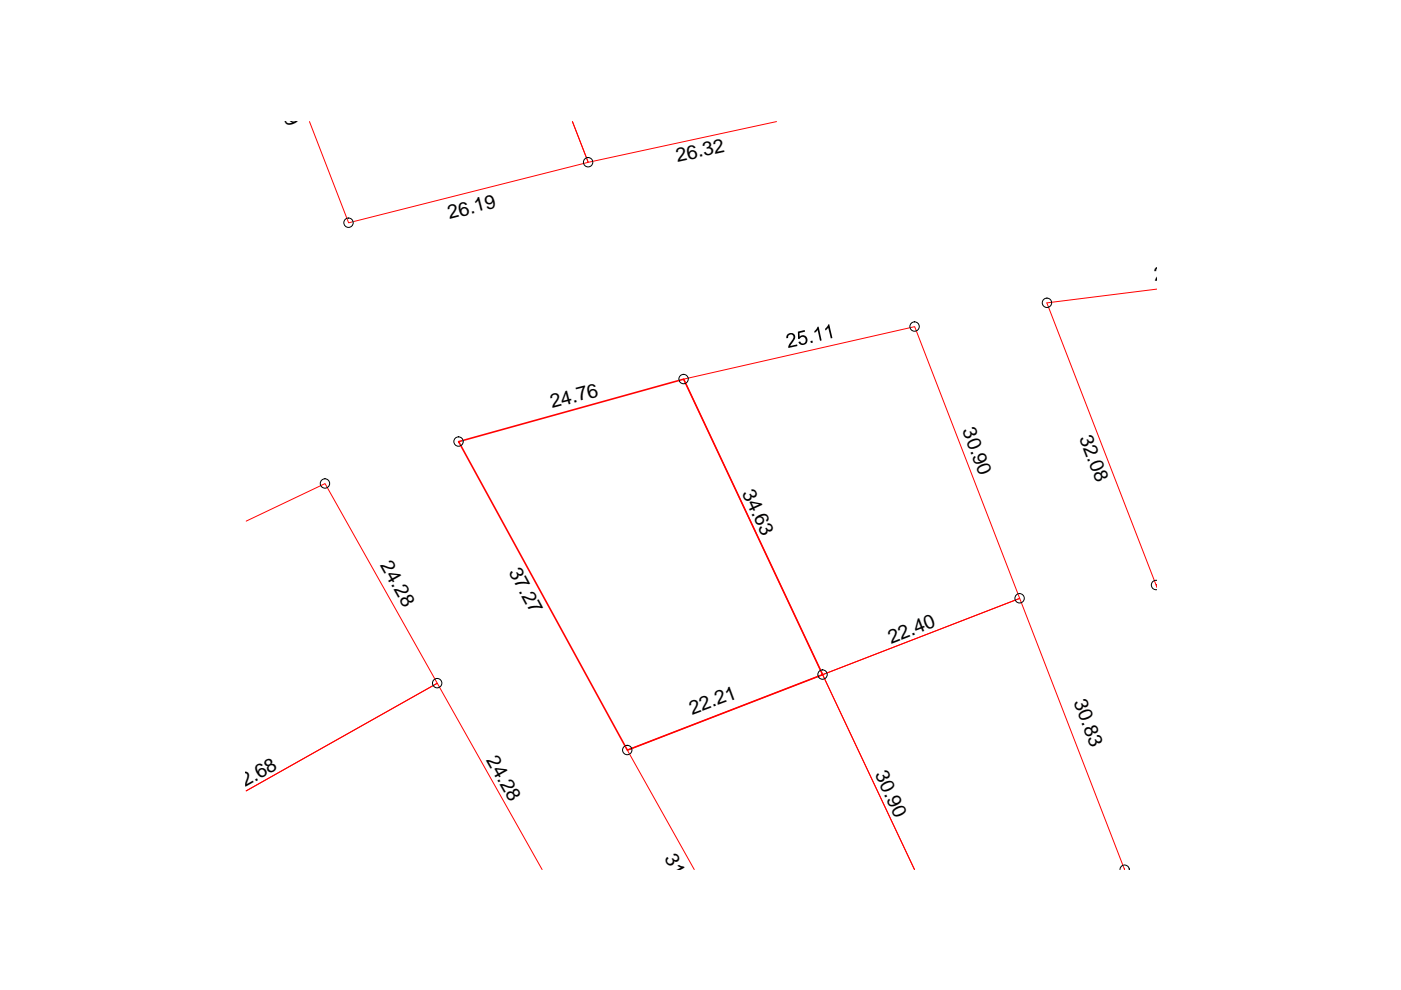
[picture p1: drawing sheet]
<svg xmlns="http://www.w3.org/2000/svg" width="297mm" height="210mm" viewBox="0 0 297 210" stroke-linecap="round" stroke-linejoin="round" font-family="sans-serif">
<path d="M65.6 25.8l8.3 21.4 50.8-12.8-3.3-8.6 3.3 8.6 39.9-8.6M245.3 61.3l-23.3 2.9 23.1 59.8h.2h-.2l.2 .5M144.9 80.4l49-11.1 22.3 57.6-41.8 16.1zM52.2 110.5l16.7-8 23.8 42.4-40.5 22.8 40.5-22.8 22.2 39.5M147.2 184.4l-14.2-25.4 41.4-16 19.5 41.4-19.5-41.4 41.8-16.1 22.2 57.5M238.4 184.4h.1" fill="none" stroke="#f00" stroke-width=".21"/>
<path d="M97.2 93.6l47.7-13.2 29.5 62.6-41.4 16z" fill="none" stroke="#f00" stroke-width=".34"/>
<g fill="none" stroke="#000" stroke-width=".21">
<path d="M245.3 123.1a.99 .99 0 0 0-1.2 .9 .99 .99 0 0 0 1.2 1M237.4 184.4a1 1 0 0 1 1-1 1 1 0 0 1 1 1M239.4 184.4h.1"/>
<circle cx="124.7" cy="34.4" r=".99"/>
<circle cx="73.9" cy="47.2" r=".99"/>
<circle cx="193.9" cy="69.2" r=".99"/>
<circle cx="222" cy="64.2" r=".99"/>
<circle cx="97.2" cy="93.6" r=".99"/>
<circle cx="144.9" cy="80.4" r=".99"/>
<circle cx="68.9" cy="102.5" r=".99"/>
<circle cx="216.2" cy="126.9" r=".99"/>
<circle cx="92.7" cy="144.8" r=".99"/>
<circle cx="133" cy="159" r=".99"/>
<circle cx="174.4" cy="143" r=".99"/>
</g>
<path d="M166.8 71l.7-.4 .6 .1 .4 .3 .1 .8-1 1.6 1.4-.4 .1 .4-2 .4 .1-.5 .8-1.2 .2-.8-.1-.3-.5-.1-.5 .3v.5h-.4zM169.2 70.3l1.4-.3 .1 .3-1.2 .3v.8l.4-.3h.5l.6 .4 .2 .8-.4 .7-.8 .2-.7-.5v-.2l.3-.1 .2 .3 .6 .1 .4-.3v-.5l-.1-.3-.4-.3-.4 .1-.4 .3-.3 .1zM171.8 72.3l.5-.1v.4l-.4 .1zM173.3 69.3h.3l.6 2.9-.3 .1-.5-2.3-.6 .6-.2-.4 .4-.3zM175.6 68.8l.2-.1 .7 3-.4 .1-.5-2.3-.6 .6-.1-.4z" fill="#000"/>
<g font-size="4.1">
<text x="57.2" y="17.2" transform="rotate(69 57.2 17.2)">27.39</text>
<text x="143.6" y="34.3" transform="rotate(-12 143.6 34.3)">26.32</text>
<text x="95.3" y="46.5" transform="rotate(-14 95.3 46.5)">26.19</text>
<text x="244.9" y="59.6" transform="rotate(-7 244.9 59.6)">26.80</text>
<text x="117.1" y="86.6" transform="rotate(-15 117.1 86.6)">24.76</text>
<text x="204" y="91.3" transform="rotate(69 204 91.3)">30.90</text>
<text x="228.8" y="92.8" transform="rotate(69 228.8 92.8)">32.08</text>
<text x="157.3" y="104.5" transform="rotate(65 157.3 104.5)">34.63</text>
<text x="80.6" y="119.9" transform="rotate(61 80.6 119.9)">24.28</text>
<text x="107.8" y="121.2" transform="rotate(62 107.8 121.2)">37.27</text>
<text x="188.9" y="136.4" transform="rotate(-21 188.9 136.4)">22.40</text>
<text x="227.6" y="148.9" transform="rotate(69 227.6 148.9)">30.83</text>
<text x="146.7" y="151.6" transform="rotate(-20 146.7 151.6)">22.21</text>
<text x="103" y="161.2" transform="rotate(61 103 161.2)">24.28</text>
<text x="185.5" y="164.1" transform="rotate(65 185.5 164.1)">30.90</text>
<text x="50" y="168.1" transform="rotate(-30 50 168.1)">42.68</text>
<text x="140.8" y="181.9" transform="rotate(62 140.8 181.9)">31.13</text>
</g>
</svg>
